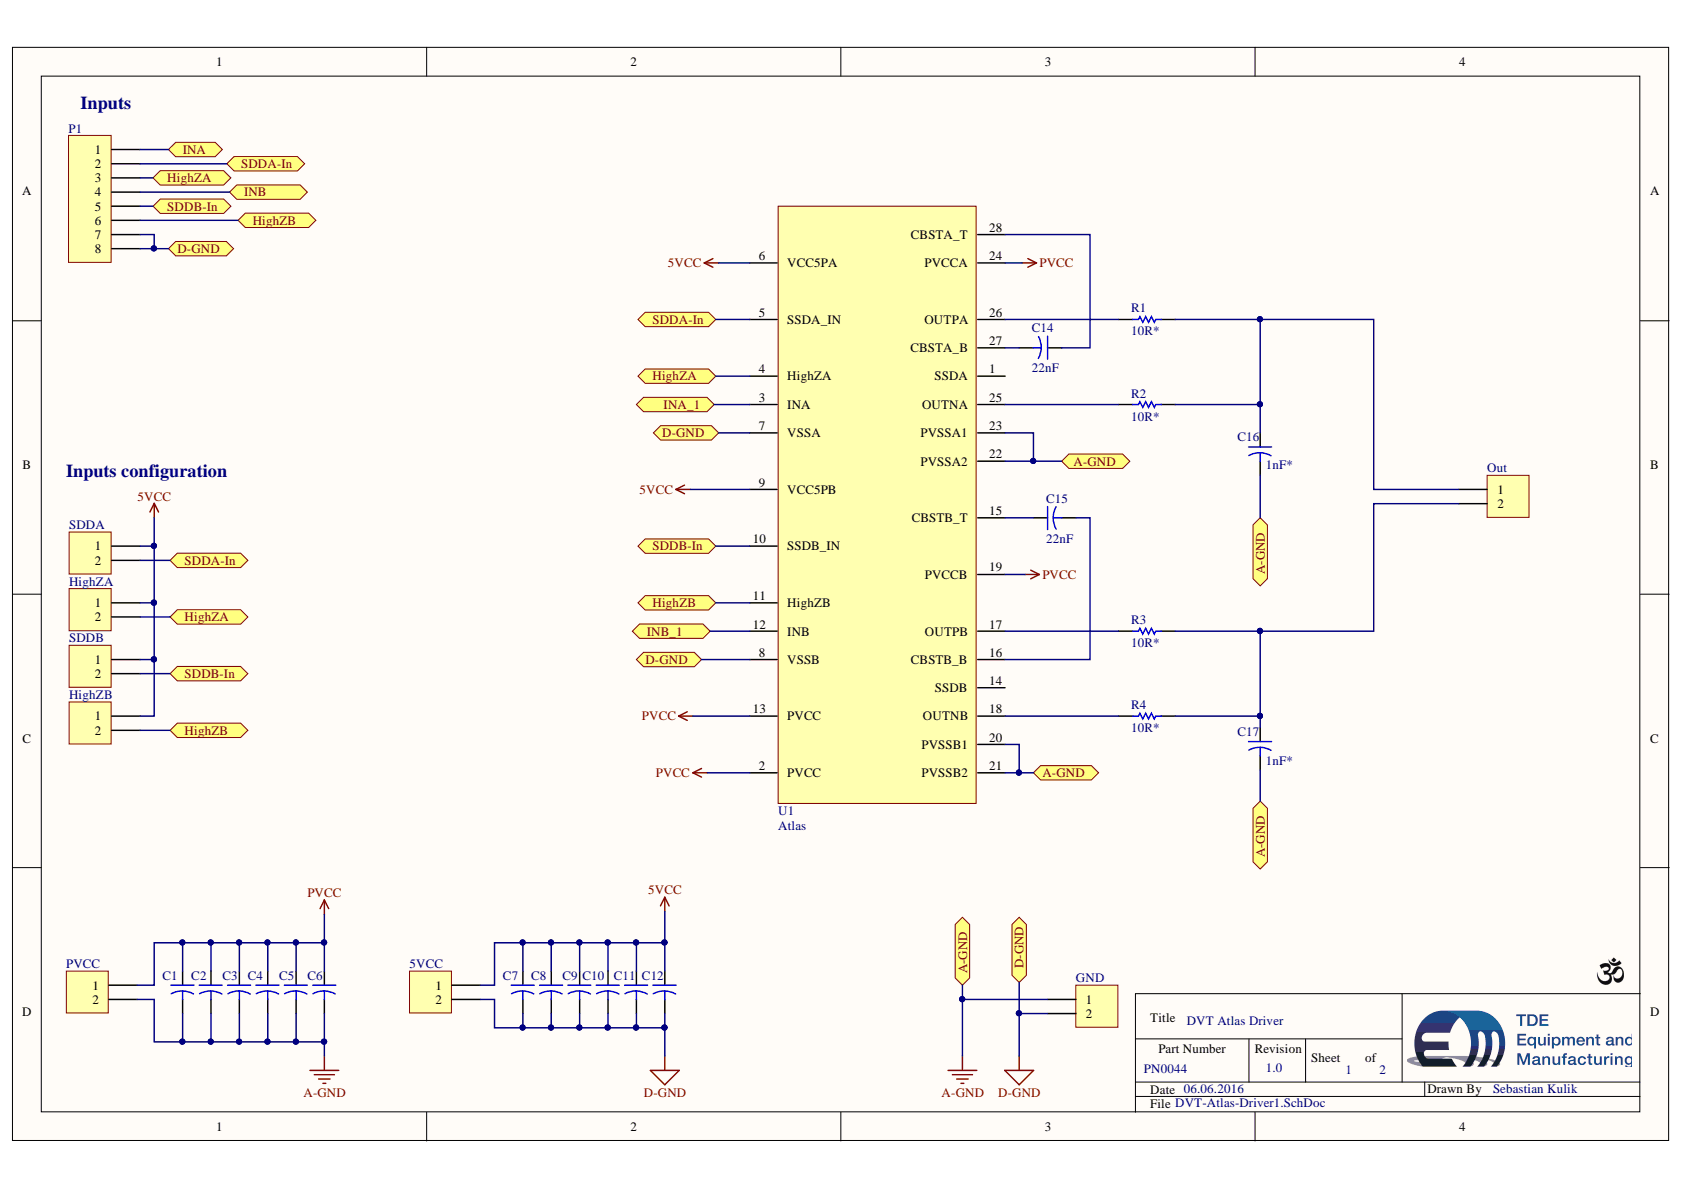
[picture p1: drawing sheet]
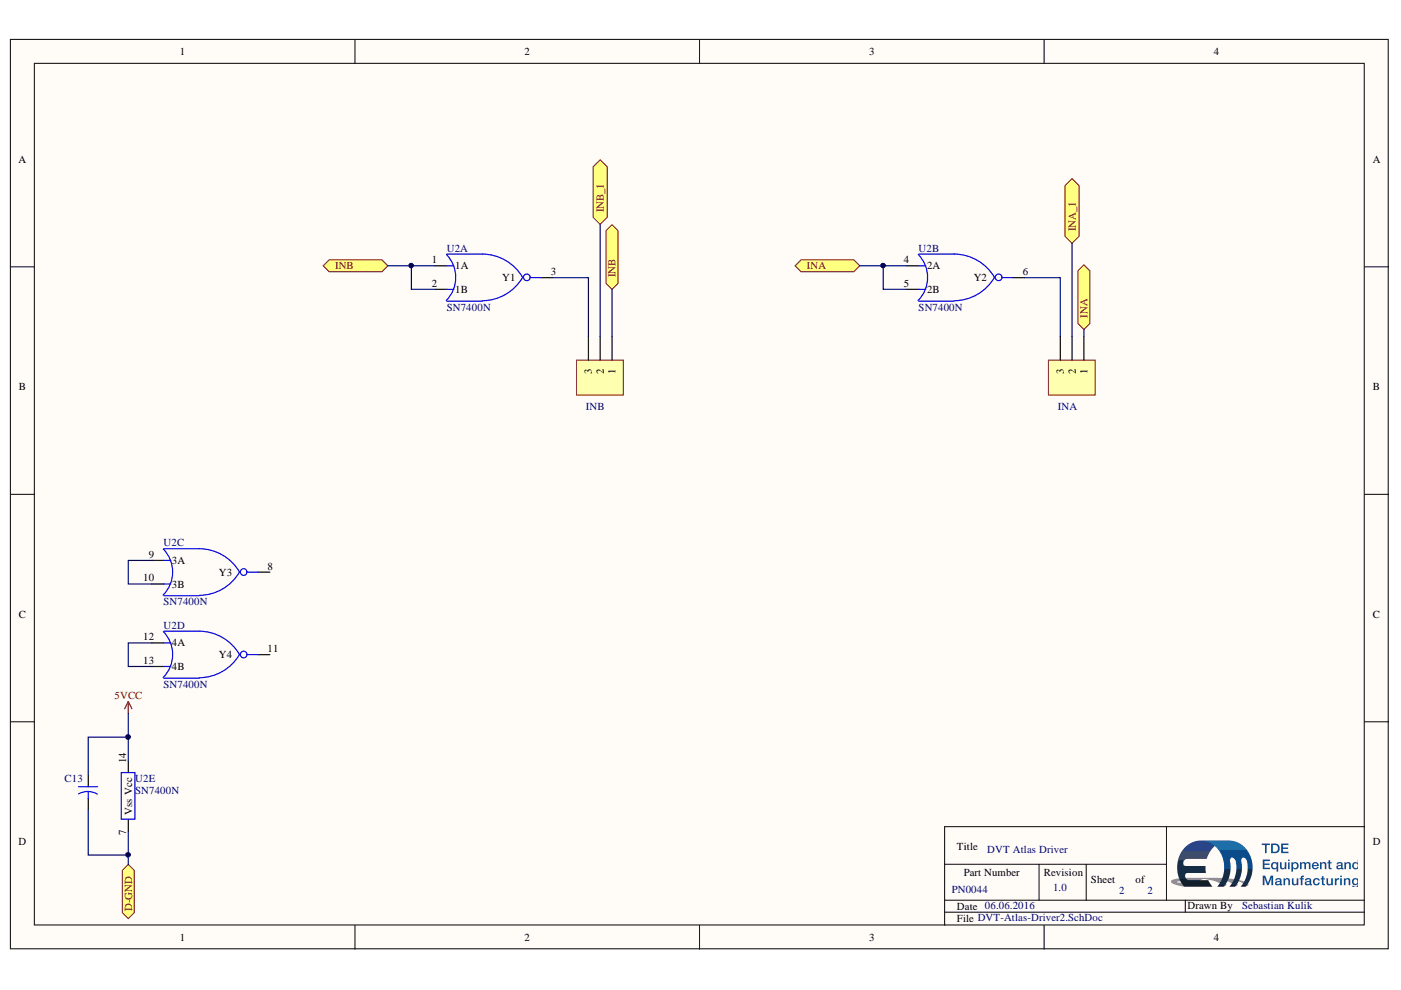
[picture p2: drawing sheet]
# Altium project DVT-Atlas-Driver.PrjPcb
2 sheets, 36 parts. Net scope: flat (ports and power ports of the same name join across sheets).
Board file: DVT-Atlas-Driver.PcbDoc
Sheets:
  DVT-Atlas-Driver1.SchDoc
  DVT-Atlas-Driver2.SchDoc

## Sheet DVT-Atlas-Driver1.SchDoc: DVT Atlas Driver
size A4; PartNumber: PN0044; Drawn By: Sebastian Kulik

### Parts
5VCC  PHOENIX_1715721  [Phoenix-2-5_08]  (value not drawn)
*  Om  [Om-5mm]  (value not drawn)
+  Om  [Om-5mm]  (value not drawn)
C1  Capacitor-Dummy-THT  [Dummy-10mm]  (value not drawn)
C2  Capacitor-Dummy-THT  [KEMET-C052H]  (value not drawn)
C3  Capacitor-Dummy-THT  [KEMET-C052H]  (value not drawn)
C4  Capacitor-Dummy-THT  [KEMET-C052H]  (value not drawn)
C5  Capacitor-Dummy-THT  [KEMET-C052H]  (value not drawn)
C6  Capacitor-Dummy-THT  [KEMET-C052H]  (value not drawn)
C7  Capacitor-Dummy-THT  [KEMET-C052H]  (value not drawn)
C8  Capacitor-Dummy-THT  [Dummy-10mm]  (value not drawn)
C9  Capacitor-Dummy-THT  [KEMET-C052H]  (value not drawn)
C10  Capacitor-Dummy-THT  [KEMET-C052H]  (value not drawn)
C11  Capacitor-Dummy-THT  [KEMET-C052H]  (value not drawn)
C12  Capacitor-Dummy-THT  [KEMET-C052H]  (value not drawn)
C14  Capacitor-Dummy-THT  [KEMET-C052H]  (value not drawn)
C15  Capacitor-Dummy-THT  [KEMET-C052H]  (value not drawn)
C16  Capacitor-Dummy-THT  [KEMET-C052H]  (value not drawn)
C17  Capacitor-Dummy-THT  [KEMET-C052H]  (value not drawn)
GND  PHOENIX_1715721  [Phoenix-2-5_08]  (value not drawn)
HighZA  Plug_2_180_2.54  [HDR1X2]  (value not drawn)
HighZB  Plug_2_180_2.54  [HDR1X2]  (value not drawn)
Out  PHOENIX_1715721  [Phoenix-2-5_08]  (value not drawn)
P1  Plug_08_2.54  [HDR1X8_2.54]  (value not drawn)
PVCC  PHOENIX_1715721  [Phoenix-2-5_08]  (value not drawn)
R1  value 10R  [Dummy-10mm]  (hidden comment: 10R_10mm-HT-THT)
R2  value 10R  [Dummy-10mm]  (hidden comment: 10R_10mm-HT-THT)
R3  value 10R  [Dummy-10mm]  (hidden comment: 10R_10mm-HT-THT)
R4  value 10R  [Dummy-10mm]  (hidden comment: 10R_10mm-HT-THT)
SDDA  Plug_2_180_2.54  [HDR1X2]  (value not drawn)
SDDB  Plug_2_180_2.54  [HDR1X2]  (value not drawn)
U1  Atlas  [SOIC28]

### Ports
A-GND, D-GND, HighZA, HighZB, INA, INA_1, INB, INB_1, SDDA-In, SDDB-In

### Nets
5VCC: 5VCC.1 C7.1 C8.1 C9.1 C10.1 C11.1 C12.1 HighZA.1 HighZB.1 SDDA.1 SDDB.1 U1.6(VCC5PA) U1.9(VCC5PB)
A-GND: C1.2 C2.2 C3.2 C4.2 C5.2 C6.2 C16.2 C17.2 GND.1 PVCC.2 U1.20(PVSSB1) U1.21(PVSSB2) U1.22(PVSSA2) U1.23(PVSSA1) ; port A-GND
D-GND: 5VCC.2 C7.2 C8.2 C9.2 C10.2 C11.2 C12.2 GND.2 P1.7 P1.8 U1.7(VSSA) U1.8(VSSB) ; port D-GND
PVCC: C1.1 C2.1 C3.1 C4.1 C5.1 C6.1 PVCC.1 U1.2(PVCC) U1.13(PVCC) U1.19(PVCCB) U1.24(PVCCA)
NetC14_1: C14.1 U1.28(CBSTA_T)
NetC14_2: C14.2 U1.27(CBSTA_B)
NetC15_1: C15.1 U1.15(CBSTB_T)
NetC15_2: C15.2 U1.16(CBSTB_B)
NetC16_1: C16.1 Out.1 R1.2 R2.2
NetC17_1: C17.1 Out.2 R3.2 R4.2
NetHighZA_2: HighZA.2 P1.3 U1.4(HighZA) ; port HighZA
NetHighZB_2: HighZB.2 P1.6 U1.11(HighZB) ; port HighZB
NetINA_1: P1.1 ; port INA
NetINA_2: U1.3(INA) ; port INA_1
NetINB_1: P1.4 ; port INB
NetINB_2: U1.12(INB) ; port INB_1
NetP1_2: P1.2 SDDA.2 U1.5(SSDA_IN) ; port SDDA-In
NetP1_5: P1.5 SDDB.2 U1.10(SSDB_IN) ; port SDDB-In
NetR1_1: R1.1 U1.26(OUTPA)
NetR2_1: R2.1 U1.25(OUTNA)
NetR3_1: R3.1 U1.17(OUTPB)
NetR4_1: R4.1 U1.18(OUTNB)

Not connected (* = marked no-connect by the designer): U1 1(SSDA) 14(SSDB)

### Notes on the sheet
- (near P1) Inputs
- Inputs configuration
- 1.0
- 1
- 2

## Sheet DVT-Atlas-Driver2.SchDoc: DVT Atlas Driver
size A4; PartNumber: PN0044; Drawn By: Sebastian Kulik

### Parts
C13  Capacitor-Dummy-THT  [KEMET-C052H]  (value not drawn)
INA  Plug_3_90_2.54  [HDR1X3]  (value not drawn)
INB  Plug_3_90_2.54  [HDR1X3]  (value not drawn)
U2  SN7400N  [DIP-14]  (parts A,B,C,D,E of 5)

### Ports
D-GND, INA, INA_1, INB, INB_1

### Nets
5VCC: C13.1 U2.14(Vcc)
D-GND: C13.2 U2.7(Vss) ; port D-GND
NetINA_1: INA.1 U2.4(2A) U2.5(2B) ; port INA
NetINA_2: INA.2 ; port INA_1
NetINA_3: INA.3 U2.6(Y2)
NetINB_1: INB.1 U2.1(1A) U2.2(1B) ; port INB
NetINB_2: INB.2 ; port INB_1
NetINB_3: INB.3 U2.3(Y1)
NetU2_9: U2.9(3A) U2.10(3B)
NetU2_12: U2.12(4A) U2.13(4B)

Not connected (* = marked no-connect by the designer): U2 8(Y3) 11(Y4)

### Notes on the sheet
- 1.0
- 2

## Nets that join several sheets
5VCC: DVT-Atlas-Driver1 (13 pins), DVT-Atlas-Driver2 (C13.1 U2.14)
D-GND: DVT-Atlas-Driver1 (12 pins), DVT-Atlas-Driver2 (C13.2 U2.7)
NetINA_1: DVT-Atlas-Driver1 (P1.1), DVT-Atlas-Driver2 (INA.1 U2.4 U2.5)
NetINA_2: DVT-Atlas-Driver1 (U1.3), DVT-Atlas-Driver2 (INA.2)
NetINB_1: DVT-Atlas-Driver1 (P1.4), DVT-Atlas-Driver2 (INB.1 U2.1 U2.2)
NetINB_2: DVT-Atlas-Driver1 (U1.12), DVT-Atlas-Driver2 (INB.2)

## Assembly variants
HT-Variant of DVT-Atlas-Driver: alternate parts C1 -> 100nF_50V_THT_HT, C2 -> 100nF_50V_THT_HT, C3 -> 100nF_50V_THT_HT, C4 -> 100nF_50V_THT_HT, C5 -> 100nF_50V_THT_HT, C6 -> 100nF_50V_THT_HT, C7 -> 100nF_50V_THT_HT, C9 -> 100nF_50V_THT_HT, C8 -> 100nF_50V_THT_HT, C10 -> 100nF_50V_THT_HT, C11 -> 100nF_50V_THT_HT, C12 -> 100nF_50V_THT_HT, C13 -> 100nF_50V_THT_HT, C14 -> 47nF_50V_THT_HT, C15 -> 47nF_50V_THT_HT, C16 -> 470pF_200V_THT_HT, C17 -> 470pF_200V_THT_HT
